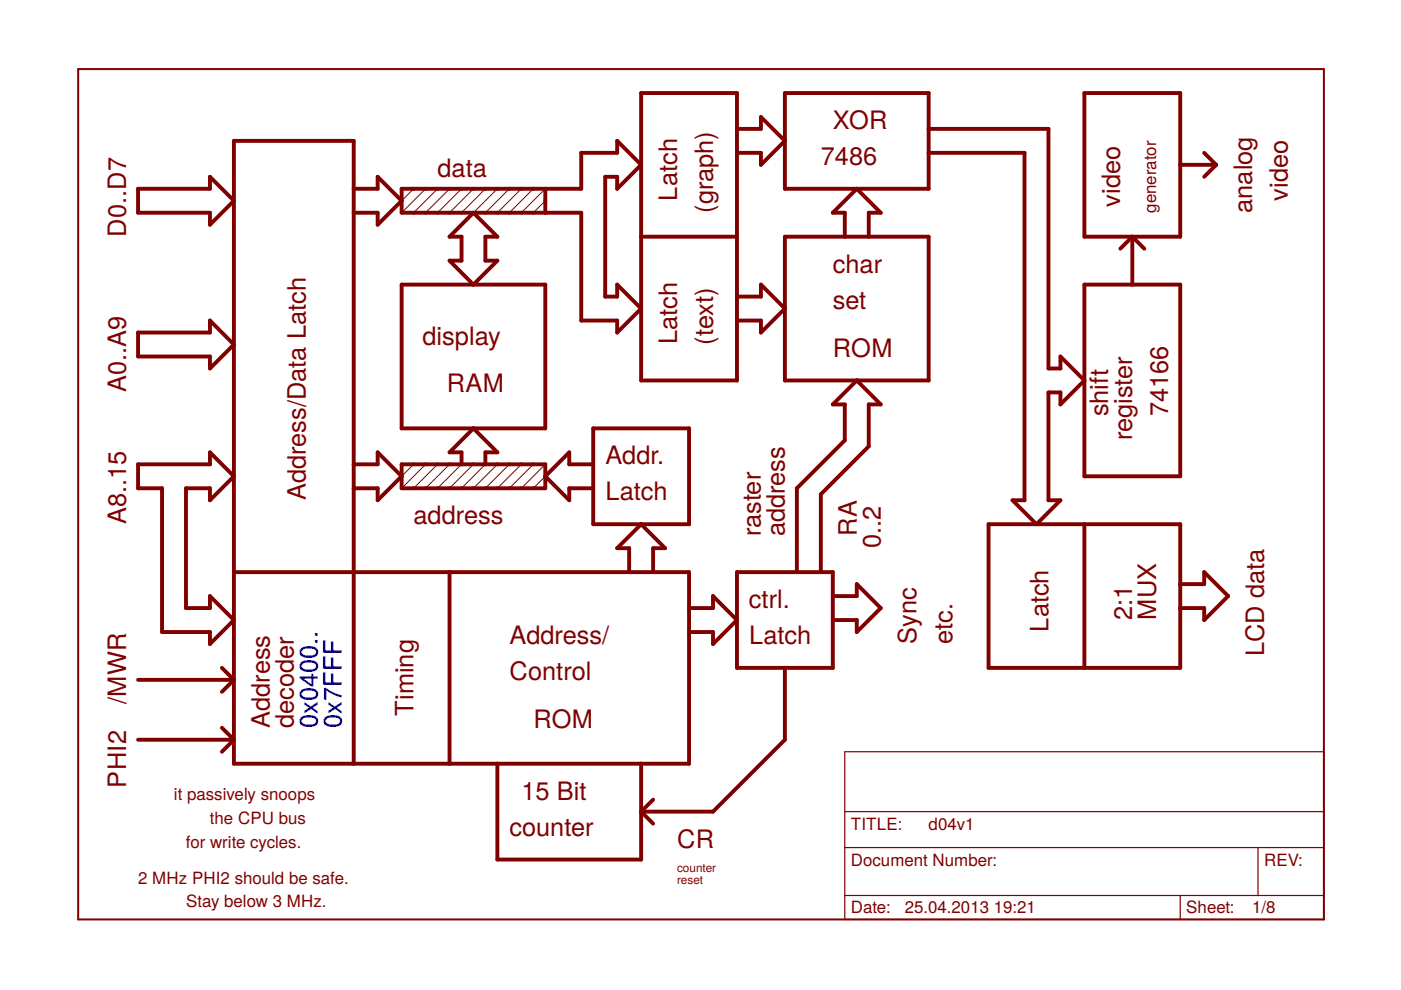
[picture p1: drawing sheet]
<svg xmlns="http://www.w3.org/2000/svg" width="297mm" height="210mm" viewBox="0 0 297 210" stroke-linecap="round" stroke-linejoin="round" font-family="sans-serif">
<g fill="none" stroke="#800000" stroke-width=".83">
<path d="M135.9 19.7h20.4v61h-20.4zM166.4 19.7h30.5v20.3h-30.5zM229.9 19.7h20.3v30.5h-20.3zM156.3 27.3h5v-2.5l5.1 5.1-5.1 5v-2.5h-5M196.9 27.3h25.4v50.8h2.5v-2.5l5.1 5.1-5.1 5v-2.5h-2.5v22.9h2.5l-5 5-5.1-5h2.5v-73.7h-20.3M250.2 34.9h7.7M255.3 32.4l2.6 2.5M257.9 34.9l-2.6 2.6M29.3 40h15.2v-2.5l5.1 5.1-5.1 5v-2.5h-15.2zM75 40h5.1v-2.5l5.1 5.1-5.1 5v-2.5h-5.1M85.2 40h38v-7.6h7.7v-2.5l5 5-5 5.1v-2.5h-2.6v25.4h2.6v-2.6l5 5.1-5 5.1v-2.5h-7.7v-22.9h-38zM100.4 45.1l5.1 5.1h-2.6v5.1h2.6l-5.1 5-5.1-5h2.6v-5.1h-2.6z"/>
<path d="M115.6 40v5.1M135.9 50.2h20.4M166.4 50.2h30.5v30.5h-30.5zM179.1 50.2v-5.1h-2.5l5.1-5.1 5 5.1h-2.5v5.1M240.1 50.2v10.1M240.1 50.2l-2.6 2.5M240.1 50.2l2.5 2.5M29.3 70.5h15.2v-2.5l5.1 5-5.1 5.1v-2.5h-15.2zM85.2 60.3h30.4v30.5h-30.4zM156.3 62.9h5v-2.6l5.1 5.1-5.1 5.1v-2.5h-5M229.9 60.3h20.3v40.7h-20.3zM29.3 98.4h15.2v-2.5l5.1 5.1-5.1 5.1v-2.6h-5.1v25.4h5.1v-2.5l5.1 5.1-5.1 5v-2.5h-10.1v-30.5h-5.1z"/>
<path d="M75 98.4h5.1v-2.5l5.1 5.1-5.1 5.1v-2.6h-5.1M85.2 98.4h30.4v5.1h-30.4zM97.9 98.4v-2.5h-2.6l5.1-5.1 5.1 5.1h-2.6v2.5M125.8 90.8h20.3v20.3h-20.3zM125.8 98.4h-5.1v-2.5l-5.1 5.1 5.1 5.1v-2.6h5.1M209.6 111.1h40.6v30.5h-40.6zM229.9 111.1v30.5M49.6 121.3h96.5v40.6h-96.5v-132h25.4v132M95.3 121.3v40.6M133.4 121.3v-5.1h-2.5l5-5.1 5.1 5.1h-2.5v5.1M146.1 128.9h5.1v-2.5l5.1 5.1-5.1 5v-2.5h-5.1M156.3 121.3h20.3v20.3h-20.3z"/>
<path d="M169 121.3v-17.8l10.1-10.1v-7.7h-2.5l5.1-5 5 5h-2.5v8.9l-10.2 10.2v16.5M176.6 126.4h5.1v-2.6l5 5.1-5 5.1v-2.5h-5.1M250.2 123.8h5.1v-2.5l5.1 5.1-5.1 5.1v-2.6h-5.1M29.3 144.1h20.3M29.3 156.8h20.3M47.1 141.6l2.5 2.5M47.1 154.3l2.5 2.5M49.6 144.1l-2.5 2.6M49.6 156.8l-2.5 2.6M166.4 141.6v15.2l-15.2 15.3h-15.3M105.5 161.9v20.3h30.4v-20.3M135.9 172.1l2.6 2.5"/>
<path d="M138.5 169.5l-2.6 2.6"/>
</g>
<g fill="none" stroke="#800000" stroke-width=".21">
<path d="M87.7 40l-2.5 2.6M90.2 40l-5 5.1M92.8 40l-5.1 5.1M95.3 40l-5.1 5.1M97.9 40l-5.1 5.1M100.4 40l-5.1 5.1M102.9 40l-5 5.1M105.5 40l-5.1 5.1M108 40l-5.1 5.1M110.5 40l-5 5.1M113.1 40l-5.1 5.1M115.6 40l-5.1 5.1"/>
<path d="M115.6 42.6l-2.5 2.5M87.7 98.4l-2.5 2.6M90.2 98.4l-5 5.1M92.8 98.4l-5.1 5.1M95.3 98.4l-5.1 5.1M97.9 98.4l-5.1 5.1M100.4 98.4l-5.1 5.1M102.9 98.4l-5 5.1M105.5 98.4l-5.1 5.1M108 98.4l-5.1 5.1M110.5 98.4l-5 5.1M113.1 98.4l-5.1 5.1"/>
<path d="M115.6 98.4l-5.1 5.1M115.6 101l-2.5 2.5"/>
</g>
<path d="M16.6 14.6h264.1v180.3h-264.1z" fill="none" stroke="#800000" stroke-width=".42"/>
<path d="M179.1 159.4h101.6v35.5h-101.6zM179.1 179.7h101.6M179.1 172.1h101.6M266.7 179.7v10.2M179.1 189.9h101.6M250.2 189.9v5" fill="none" stroke="#800000" stroke-width=".25"/>
<g font-size="5.4" fill="#800000">
<text x="176.6" y="27.3">XOR</text>
<text x="174" y="35">7486</text>
<text x="92.8" y="37.5">data</text>
<text x="143.6" y="42.5" transform="rotate(-90 143.6 42.5)">Latch</text>
<text x="151.2" y="45.1" transform="rotate(-90 151.2 45.1)">(graph)</text>
<text x="237.5" y="43.8" transform="rotate(-90 237.5 43.8)">video</text>
<text x="265.5" y="45.1" transform="rotate(-90 265.5 45.1)">analog</text>
<text x="273.1" y="42.6" transform="rotate(-90 273.1 42.6)">video</text>
<text x="26.7" y="50.2" transform="rotate(-90 26.7 50.2)">D0..D7</text>
<text x="176.6" y="57.8">char</text>
<text x="176.6" y="65.4">set</text>
<text x="89.6" y="73">display</text>
<text x="143.6" y="73" transform="rotate(-90 143.6 73)">Latch</text>
<text x="151.2" y="73" transform="rotate(-90 151.2 73)">(text)</text>
<text x="176.6" y="75.6">ROM</text>
<text x="26.7" y="83.2" transform="rotate(-90 26.7 83.2)">A0..A9</text>
<text x="94.7" y="83.2">RAM</text>
<text x="235" y="88.3" transform="rotate(-90 235 88.3)">shift</text>
<text x="247.7" y="88.3" transform="rotate(-90 247.7 88.3)">74166</text>
<text x="240.1" y="93.4" transform="rotate(-90 240.1 93.4)">register</text>
<text x="128.4" y="98.4">Addr.</text>
<text x="64.8" y="106" transform="rotate(-90 64.8 106)">Address/Data Latch</text>
<text x="128.4" y="106.1">Latch</text>
<text x="26.7" y="111.1" transform="rotate(-90 26.7 111.1)">A8..15</text>
<text x="87.7" y="111.1">address</text>
<text x="161.3" y="113.7" transform="rotate(-90 161.3 113.7)">raster</text>
<text x="166.4" y="113.7" transform="rotate(-90 166.4 113.7)">address</text>
<text x="181.7" y="113.6" transform="rotate(-90 181.7 113.6)">RA</text>
<text x="186.7" y="116.2" transform="rotate(-90 186.7 116.2)">0..2</text>
<text x="158.8" y="128.9">ctrl.</text>
<text x="240.1" y="131.5" transform="rotate(-90 240.1 131.5)">2:1</text>
<text x="245.1" y="131.4" transform="rotate(-90 245.1 131.4)">MUX</text>
<text x="108" y="136.5">Address/</text>
<text x="158.8" y="136.5">Latch</text>
<text x="194.4" y="136.5" transform="rotate(-90 194.4 136.5)">Sync</text>
<text x="202" y="136.5" transform="rotate(-90 202 136.5)">etc.</text>
<text x="222.3" y="134" transform="rotate(-90 222.3 134)">Latch</text>
<text x="268" y="139" transform="rotate(-90 268 139)">LCD data</text>
<text x="26.7" y="149.2" transform="rotate(-90 26.7 149.2)">/MWR</text>
<text x="108" y="144.2">Control</text>
<text x="57.2" y="154.3" transform="rotate(-90 57.2 154.3)">Address</text>
<text x="62.3" y="154.3" transform="rotate(-90 62.3 154.3)">decoder</text>
<text x="87.7" y="151.7" transform="rotate(-90 87.7 151.7)">Timing</text>
<text x="113.1" y="154.3">ROM</text>
<text x="26.7" y="167" transform="rotate(-90 26.7 167)">PHI2</text>
<text x="110.5" y="169.5">15 Bit</text>
<text x="108" y="177.2">counter</text>
<text x="143.6" y="179.7">CR</text>
</g>
<g font-size="5.4" fill="#000080">
<text x="67.4" y="154.3" transform="rotate(-90 67.4 154.3)">0x0400..</text>
<text x="72.4" y="154.3" transform="rotate(-90 72.4 154.3)">0x7FFF</text>
</g>
<g font-size="3.6" fill="#800000">
<text x="245.1" y="45.1" transform="rotate(-90 245.1 45.1)">generator</text>
<text x="36.9" y="169.5">it passively snoops</text>
<text x="39.4" y="179.7">for write cycles.</text>
<text x="44.5" y="174.6">the CPU bus</text>
<text x="180.4" y="175.9">TITLE:</text>
<text x="196.9" y="175.9">d04v1</text>
<text x="180.4" y="183.5">Document Number:</text>
<text x="268" y="183.5">REV:</text>
<text x="29.3" y="187.3">2 MHz PHI2 should be safe.</text>
<text x="39.5" y="192.4">Stay below 3 MHz.</text>
<text x="180.4" y="193.7">Date:</text>
<text x="191.8" y="193.7">25.04.2013</text>
<text x="210.7" y="193.7">19:21</text>
<text x="251.5" y="193.7">Sheet:</text>
<text x="265.5" y="193.7">1/8</text>
</g>
<g font-size="2.5" fill="#800000">
<text x="143.6" y="184.8">counter</text>
<text x="143.6" y="187.3">reset</text>
</g>
</svg>
